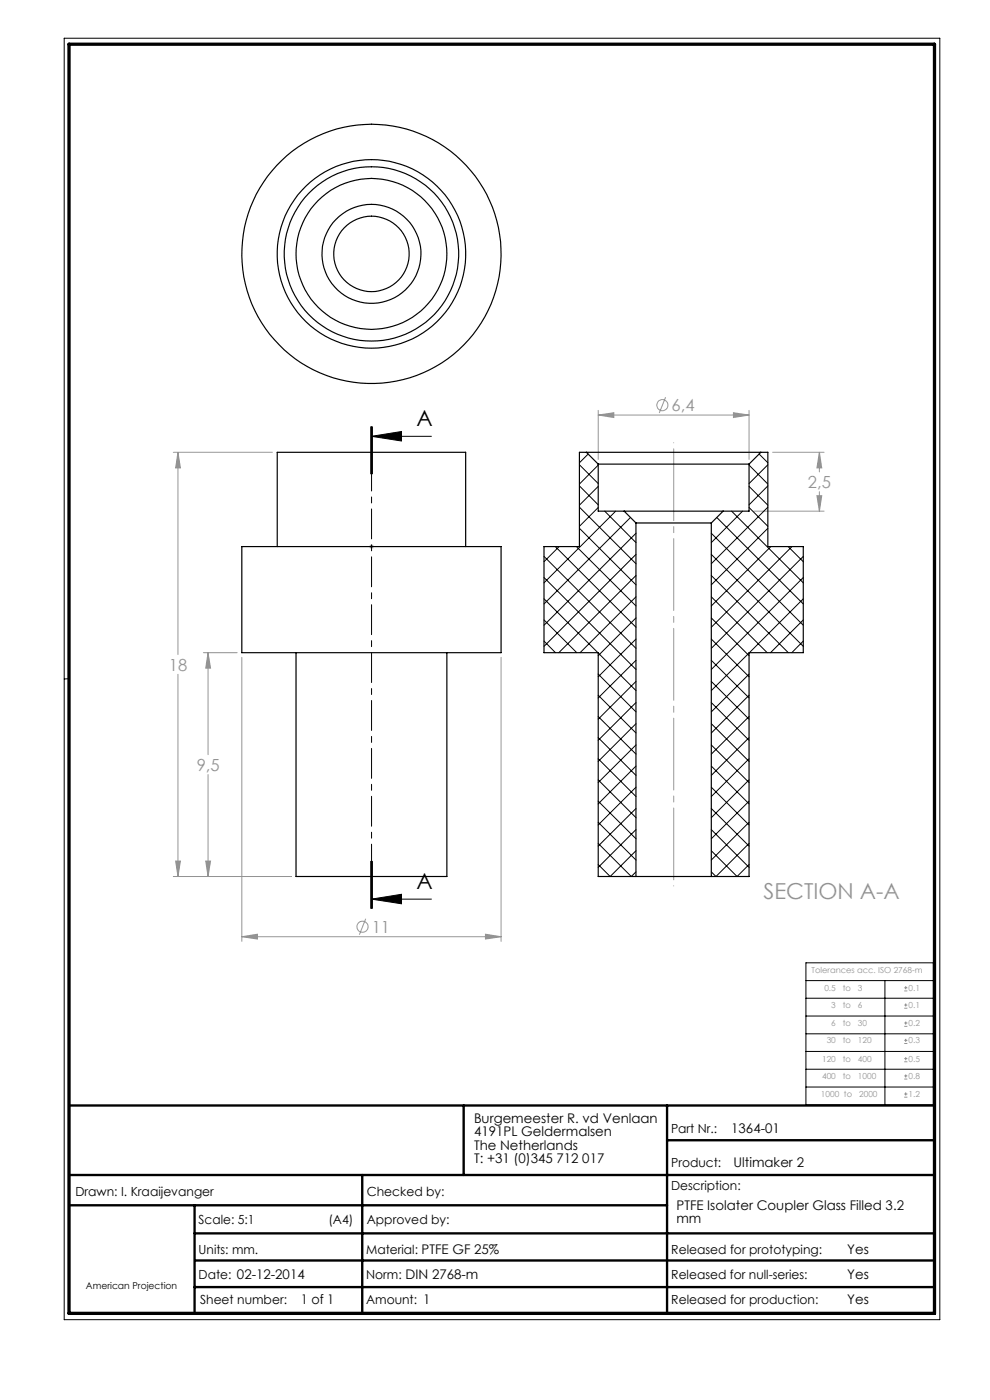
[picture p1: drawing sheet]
<svg xmlns="http://www.w3.org/2000/svg" width="210mm" height="297mm" viewBox="0 0 210 297" stroke-linecap="round" stroke-linejoin="round" font-family="sans-serif">
<g fill="none" stroke="#000" stroke-width=".21">
<path d="M13.6 8.1h185.8v271.9h-185.8zM78.6 90.5v10M78.8 92.6l6.4-1.1v2.1zM78.8 92.6h12.7M78.8 90.5v10M79 90.5v10M14.6 144h-1M78.6 182.7v10M78.8 190.7l6.4-1v2zM78.8 190.7h12.7M78.8 182.7v10M79 182.7v10z"/>
<path d="M171 204.3h27v30.1h-27zM171 208h27M171 211.8h27M171 215.5h27M171 219.3h27M187.7 208v26.4M171 223.1h27M171 226.8h27M171 230.6h27"/>
</g>
<path d="M14.6 234.5h183.6M98.4 234.5v14.8M141.5 234.5v44.1M14.6 249.3h183.6M14.6 255.7h126.9M41.3 255.7v22.9M76.8 249.3v29.3M141.5 241.9h56.7M41.3 261.7h156.9M41.3 273h156.9M41.4 267.4h156.8" fill="none" stroke="#000" stroke-width=".5"/>
<path d="M14.6 9.4h183.6v269.2h-183.6z" fill="none" stroke="#000" stroke-width=".7"/>
<g fill="none" stroke="#959595" stroke-width=".21">
<path d="M36.8 96h21M37.7 96l.6 3.3h-1zM37.7 96v42.8M126.9 88l3.3-.4v1zM126.9 87.1v10.4M126.9 88h32M141.2 84.3l-1.4 3.3M155.6 87.6l3.3 .4-3.3 .6zM158.9 87.1v10.4M163.9 96h10.9M173.8 96v4.1M173.8 96l.5 3.3h-1z"/>
<path d="M78.3 116h1M78.5 115.6l.7 .7M78.8 115.5v.9M79.2 115.6l-.7 .7M159.9 108.4h14.9M173.3 105.2h1l-.5 3.2zM173.8 104.3v4.1M43.1 138.5h7.2M44.1 138.5l.6 3.2h-1.1zM44.1 138.5v21.6M51.3 139.4v60.3M106.3 139.4v60.3"/>
<path d="M37.7 143v42.9M44.1 164.3v21.6M36.8 185.9h25M37.3 182.7h1l-.6 3.2zM43.6 182.7h1.1l-.6 3.2zM51.3 198.7l3.3-.5v1zM51.3 198.7h55M77.6 194.9l-1.4 3.4M103 198.2l3.3 .5-3.3 .5zM191.8 210.2h.7M191.8 209.5h.7M191.8 213.9h.7"/>
<path d="M191.8 213.2h.7M191.8 217.7h.7M191.8 217h.7M192.1 209.2v.7M192.1 212.9v.6M192.1 216.7v.7M191.8 221.4h.7M191.8 220.7h.7M191.8 225.2h.7M191.8 224.6h.7M191.8 228.9h.7M191.8 228.2h.7"/>
<path d="M191.8 232.8h.7M191.8 232.1h.7M192.1 220.4v.6M192.1 224.3v.6M192.1 227.9v.7M192.1 231.7v.7"/>
<circle cx="140.5" cy="86" r="1.17"/>
<circle cx="76.9" cy="196.6" r="1.18"/>
</g>
<path d="M78.8 90.5v102.2" fill="none" stroke="#000" stroke-width=".21" stroke-dasharray="6.3 1.3 1.3 1.3" stroke-dashoffset="2.9"/>
<path d="M142.9 187.9v-94" fill="none" stroke="#959595" stroke-width=".21" stroke-dasharray="15.2 1.3 1.3 1.3" stroke-dashoffset="-1.3"/>
<path d="M78.8 92.6l6.4-1.1v2.1zM78.8 190.7l6.4-1v2z" fill="#000"/>
<path d="M37.7 96l.6 3.3h-1zM37.3 182.7h1l-.6 3.2zM44.1 138.5l.6 3.2h-1.1zM43.6 182.7h1.1l-.6 3.2zM51.3 198.7l3.3-.5v1zM103 198.2l3.3 .5-3.3 .5zM126.9 88l3.3-.4v1zM155.6 87.6l3.3 .4-3.3 .6zM173.3 105.2h1l-.5 3.2zM173.8 96l.5 3.3h-1z" fill="#959595"/>
<g fill="none" stroke="#000" stroke-width=".25">
<path d="M124.4 96h37M124.4 96h-1.5v20h-7.5v22.5h11.5v47.4h8M124.4 96l2.5 2.5M126.9 98.5h32M126.9 98.5v9.9h5.5M158.9 98.5v9.9h-5.5M161.4 96h1.5v20h7.5v22.5h-11.5v47.4h-8M161.4 96l-2.5 2.5M51.3 116h55v22.5h-55zM58.8 116v-20h40v20M132.4 108.4h21M132.4 108.4l2.5 2.5"/>
<path d="M134.9 110.9h16M134.9 110.9v75M150.9 110.9v75M153.4 108.4l-2.5 2.5M62.8 138.5v47.4h32v-47.4M134.9 185.9h16"/>
<circle cx="78.8" cy="53.9" r="8"/>
<circle cx="78.8" cy="53.9" r="20"/>
<circle cx="78.8" cy="53.9" r="27.5"/>
<circle cx="78.8" cy="53.9" r="10.5"/>
<circle cx="78.8" cy="53.9" r="18.5"/>
<circle cx="78.8" cy="53.9" r="16"/>
</g>
<g fill="none" stroke="#000" stroke-width=".21">
<path d="M122.9 98.6l4 4M124.8 96.3l-1.9 1.9M126.9 98.7l-4 4M158.9 98.7l4 4M161 96.3l1.9 1.9M162.9 98.6l-4 4M115.4 118l19.5 19.5M117.8 116l17.1 17.1M118.6 116l-3.2 3.2M122.3 116l12.6 12.5M122.9 112.1l12 12M122.9 107.6l12 12"/>
<path d="M122.9 103.1l4 4M126.9 103.2l-4 4M126.9 107.7l-4 4M128.3 108.4l6.6 6.7M130.6 108.4l-15.2 15.2M133.7 109.8l-18.3 18.3M134.9 113.1l-19.5 19.5M134.9 117.6l-19.5 19.5M150.9 117.6l19.5 19.5M150.9 113.1l19.5 19.5M152 109.8l18.4 18.3M155.2 108.4l15.2 15.2"/>
<path d="M157.5 108.4l-6.6 6.7M158.9 107.7l4 4M158.9 103.2l4 4M162.9 103.1l-4 4M162.9 107.6l-12 12M162.9 112.1l-12 12M163.5 116l-12.6 12.5M167.2 116l3.2 3.2M168 116l-17.1 17.1M170.4 118l-19.5 19.5M115.4 136l2.4 2.5M115.4 131.5l6.9 7"/>
<path d="M115.4 127l11.4 11.5M115.4 122.5l19.5 19.5M126.9 138.5l8 8M134.9 122.1l-16.4 16.4M134.9 126.6l-11.9 11.9M134.9 131.1l-8 8M134.9 135.6l-8 8M150.9 135.6l8 8M150.9 131.1l8 8M150.9 126.6l11.8 11.9M150.9 122.1l16.3 16.4M158.9 138.5l-8 8"/>
<path d="M170.4 127l-11.4 11.5M170.4 122.5l-19.5 19.5M170.4 131.5l-7 7M170.4 136l-2.4 2.5M126.9 156.5l8 8M126.9 152l8 8M126.9 147.5l8 8M126.9 143l8 8M134.9 140.1l-8 8M134.9 144.6l-8 8M134.9 149l-8 8.1M134.9 153.5l-8 8"/>
<path d="M134.9 158l-8 8M150.9 158l8 8M150.9 153.5l8 8M150.9 149l8 8.1M150.9 144.6l8 8M150.9 140.1l8 8M158.9 156.5l-8 8M158.9 143l-8 8M158.9 147.5l-8 8M158.9 152l-8 8M126.9 178.9l7 7 1-.9M126.9 174.4l8 8.1"/>
<path d="M126.9 170l8 7.9M126.9 165.4l8 8.1M126.9 161l8 8M134.9 162.5l-8 8M134.9 167l-8 8M134.9 171.5l-8 8M134.9 176l-8 8M150.9 176l8 8M150.9 171.5l8 8M150.9 167l8 8M150.9 162.5l8 8M158.9 161l-8 8"/>
<path d="M158.9 165.4l-8 8.1M158.9 170l-8 7.9M158.9 174.4l-8 8.1M158.9 178.9l-7 7-1-.9M134.9 180.5l-5.5 5.4-2.5-2.5M150.9 180.5l5.5 5.4 2.5-2.5"/>
</g>
<g font-size="4.7">
<text x="88.3" y="90.4">A</text>
<text x="88.3" y="188.6">A</text>
</g>
<text font-size="4.7" fill="#959595" x="161.9" y="190.6">SECTION A-A</text>
<g font-size="3.5" fill="#959595">
<text x="142.5" y="87.3">6,4</text>
<text x="171.4" y="103.5">2,5</text>
<text x="35.8" y="142.3">18</text>
<text x="41.7" y="163.5">9,5</text>
<text x="78.9" y="197.9">11</text>
</g>
<g font-size="2.8">
<text x="100.5" y="238.2">Burgemeester R. vd Venlaan</text>
<text x="100.5" y="241.1">4191PL Geldermalsen</text>
<text x="100.5" y="243.9">The Netherlands</text>
<text x="155.1" y="240.4">1364-01</text>
<text x="100.5" y="246.7">T: +31 (0)345 712 017</text>
<text x="155.6" y="247.6">Ultimaker 2</text>
<text x="143.5" y="256.7">PTFE Isolater Coupler Glass Filled 3.2</text>
<text x="143.5" y="259.5">mm</text>
<text x="179.7" y="266">Yes</text>
<text x="179.7" y="271.4">Yes</text>
<text x="63.8" y="276.6">1 of 1</text>
<text x="179.7" y="276.6">Yes</text>
</g>
<g font-size="2.7">
<text x="142.4" y="240.4">Part Nr.:</text>
<text x="142.4" y="247.6">Product:</text>
<text x="16" y="253.7">Drawn: I. Kraaijevanger</text>
<text x="77.8" y="253.7">Checked by:</text>
<text x="142.4" y="252.5">Description:</text>
<text x="42.1" y="259.7">Scale: 5:1</text>
<text x="69.7" y="259.7">(A4)</text>
<text x="77.8" y="259.7">Approved by:</text>
<text x="42.1" y="266">Units: mm.</text>
<text x="77.7" y="266">Material: PTFE GF 25%</text>
<text x="142.4" y="266">Released for prototyping:</text>
<text x="42.1" y="271.3">Date: 02-12-2014</text>
<text x="77.7" y="271.3">Norm: DIN 2768-m</text>
<text x="142.4" y="271.3">Released for null-series:</text>
<text x="42.4" y="276.6">Sheet number:</text>
<text x="77.7" y="276.6">Amount: 1</text>
<text x="142.4" y="276.6">Released for production:</text>
</g>
<text font-size="2" x="18.2" y="273.4">American Projection</text>
<g font-size="1.8" fill="#959595">
<text x="172.1" y="206.4">Tolerances acc. ISO 2768-m</text>
<text x="174.9" y="210.2">0.5</text>
<text x="176.3" y="213.9">3</text>
<text x="178.8" y="210.2">to</text>
<text x="178.8" y="213.9">to</text>
<text x="182" y="210.2">3</text>
<text x="182" y="213.9">6</text>
<text x="192.7" y="210.2">0.1</text>
<text x="192.7" y="213.9">0.1</text>
<text x="175.4" y="221.4">30</text>
<text x="176.3" y="217.7">6</text>
<text x="178.8" y="221.4">to</text>
<text x="178.8" y="217.7">to</text>
<text x="182" y="217.7">30</text>
<text x="182" y="221.4">120</text>
<text x="192.7" y="217.7">0.2</text>
<text x="192.7" y="221.4">0.3</text>
<text x="174.4" y="225.2">120</text>
<text x="178.8" y="225.2">to</text>
<text x="182" y="225.2">400</text>
<text x="192.7" y="225.2">0.5</text>
<text x="174.1" y="232.7">1000 to</text>
<text x="174.4" y="228.9">400</text>
<text x="178.8" y="228.9">to</text>
<text x="182" y="228.9">1000</text>
<text x="182.2" y="232.7">2000</text>
<text x="192.7" y="228.9">0.8</text>
<text x="192.7" y="232.7">1.2</text>
</g>
</svg>
